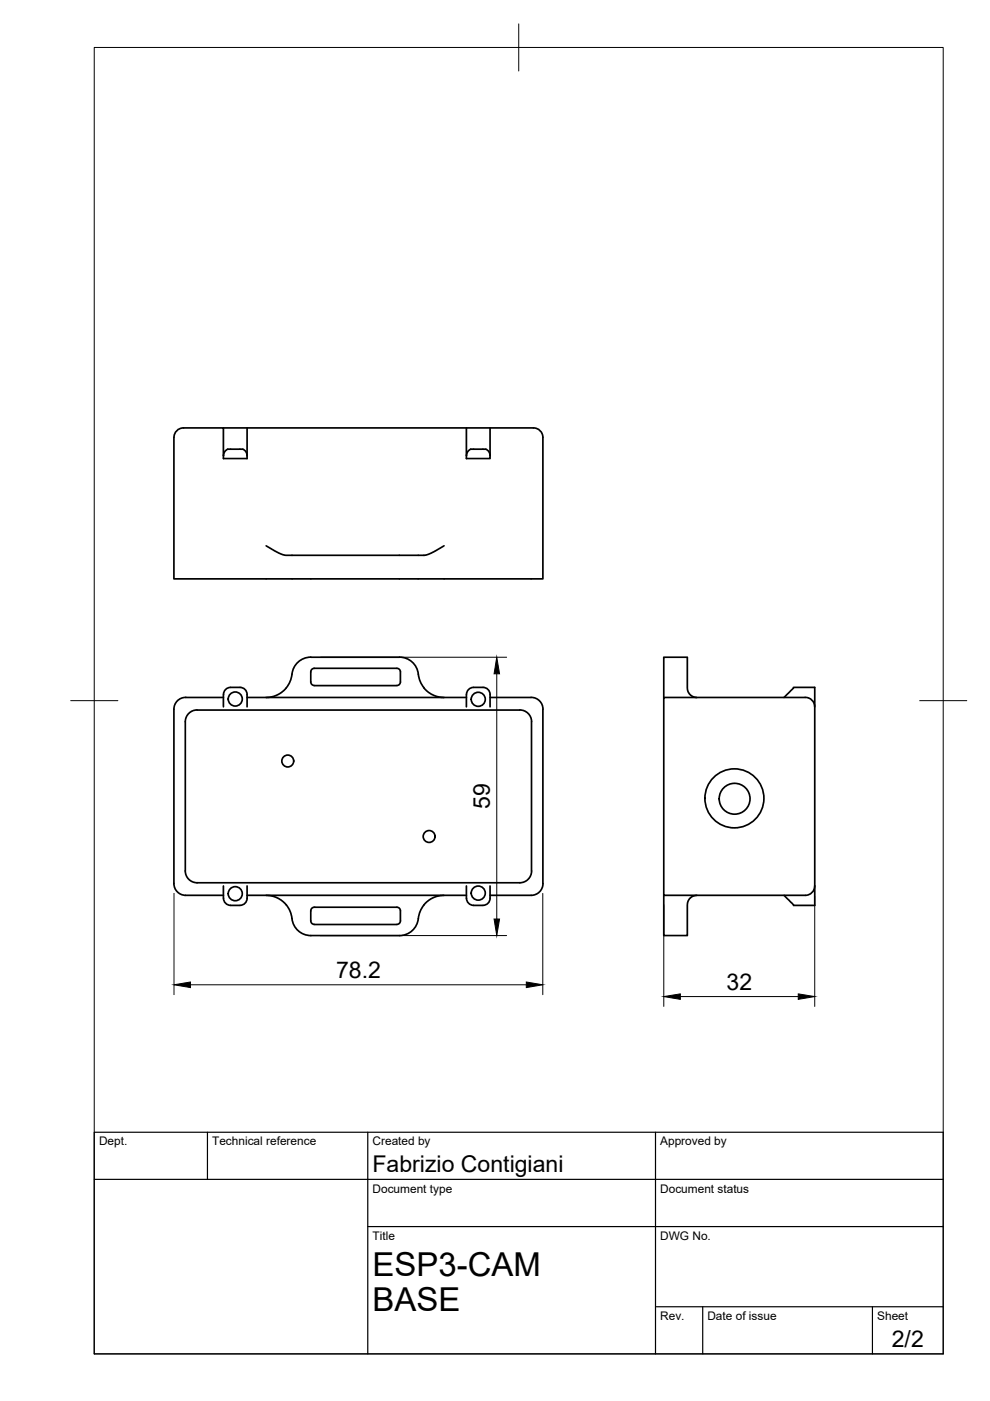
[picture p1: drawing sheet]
<svg xmlns="http://www.w3.org/2000/svg" width="210mm" height="297mm" viewBox="0 0 210 297" stroke-linecap="round" stroke-linejoin="round" font-family="sans-serif">
<!-- layer: Visible -->
<g fill="none" stroke="#000" stroke-width=".36">
<path d="M36.9 92.7v30h78.2v-30M47.4 90.7h65.2a2.13 2.13 0 0 1 2.5 2M47.4 96.6l.2-.7a1.18 1.18 0 0 1 1.3-.7h2a1.28 1.28 0 0 1 1.5 1.4M52.4 90.7v6.5h-5v-6.5h-8a2.12 2.12 0 0 0-2.5 2M98.9 90.7v6.5h5v-6.5M98.9 96.6l.2-.7a1.18 1.18 0 0 1 1.3-.7h2a1.28 1.28 0 0 1 1.5 1.4M56.4 115.7l2.8 1.6 1.4 .4h29.4l1.4-.4 2.7-1.6M39.4 147.9h8M39.4 147.9a2.51 2.51 0 0 0-2.5 2.5v36.9a2.51 2.51 0 0 0 2.5 2.5h8M40.2 151.1l1-.5 .6-.1h68.4a2.48 2.48 0 0 1 2.5 2.5v31.7a2.51 2.51 0 0 1-2.5 2.5h-68.4a2.51 2.51 0 0 1-2.5-2.5v-31.7a2.5 2.5 0 0 1 .9-1.9zM47.4 149.9v-2.7a1.49 1.49 0 0 1 1.5-1.5h2a1.49 1.49 0 0 1 1.5 1.5v2.7M52.4 147.9h46.5"/>
<path d="M56.4 147.9l1-.1 1.2-.3 1.4-1a5.3 5.3 0 0 0 1.9-3.6 4 4 0 0 1 4-3.6h18.8a4.1 4.1 0 0 1 4.1 4.2 5 5 0 0 0 1.7 3l1.8 1.1 1.8 .3M65.9 142.5v2.1a.75 .75 0 0 0 .7 .7l17.5 .1M84.1 141.7h-17.5a.75 .75 0 0 0-.7 .7M84.1 141.7a.75 .75 0 0 1 .8 .7M84.9 142.5v2.1a.75 .75 0 0 1-.8 .7M98.9 149.9v-2.7a1.49 1.49 0 0 1 1.5-1.5h2a1.49 1.49 0 0 1 1.5 1.5v2.7M103.9 147.9h8.7M112.6 147.9a2.48 2.48 0 0 1 2.5 2.5v36.9a2.51 2.51 0 0 1-2.5 2.5M140.7 147.9v-8.6h5l.1 7 .2 .5 .5 .7 .7 .3 .5 .1M166.2 147.9l2-2.2h4.5v42.1M170.7 147.9h-30v41.9h30a2 2 0 0 0 2-2M170.7 147.9a2 2 0 0 1 2 2"/>
<path d="M47.4 187.8v2.7a1.49 1.49 0 0 0 1.5 1.4M48.9 192h2M52.4 187.8v2.7a1.49 1.49 0 0 1-1.5 1.4M52.4 189.8h46.5M56.4 189.8l2.1 .4 1.6 1a5.6 5.6 0 0 1 1.8 3.6 4 4 0 0 0 4 3.6h18.8a4.1 4.1 0 0 0 4.1-4.2 5.5 5.5 0 0 1 1.7-3l1.9-1.1 1.7-.3M65.9 195.2a.75 .75 0 0 0 .7 .8h17.5M84.1 192.3h-17.5a.75 .75 0 0 0-.7 .8v2.1M84.1 192.3a.75 .75 0 0 1 .8 .8v2.1M84.9 195.2a.75 .75 0 0 1-.8 .8M98.9 187.8v2.7a1.49 1.49 0 0 0 1.5 1.4M100.4 192h2M103.9 187.8v2.7a1.49 1.49 0 0 1-1.5 1.4"/>
<path d="M103.9 189.8h8.7M140.7 189.8v8.6h5l.1-7 .2-.6 .5-.5 .5-.3 .7-.2M172.7 187.8v4.2h-4.5l-2-2.2"/>
<circle cx="49.9" cy="148.2" r="1.49"/>
<circle cx="101.4" cy="148.3" r="1.49"/>
<circle cx="61" cy="161.3" r="1.26"/>
<circle cx="91" cy="177.4" r="1.26"/>
<circle cx="155.7" cy="169.3" r="6.3"/>
<circle cx="155.8" cy="169.4" r="3.3"/>
<circle cx="49.9" cy="189.5" r="1.49"/>
<circle cx="101.4" cy="189.4" r="1.49"/>
</g>
<!-- layer: BORDER -->
<path d="M20 10.1h180v276.9h-180zM110 5.1v10M15 148.6h10M195 148.6h10" fill="none" stroke="#000" stroke-width=".21"/>
<!-- layer: TITLEBLOCK -->
<path d="M20 240.1h180v46.9h-180zM20 250h180M44 240.1v9.9M78 240.1v46.9M139 240.1v46.9M78 260.1h122M139 277.1h61M149 277.1v9.9M185 277.1v9.9" fill="none" stroke="#000" stroke-width=".25"/>
<!-- layer: FD_Dimensions -->
<path d="M68 139.3h39.4M105.3 142.9v51.9M36.9 189.4v21.5M68 198.4h39.4M115.1 189.4v21.5M140.7 191.9v21.5M172.7 189.9v23.5M40.4 208.8h71.2M144.3 211.3h24.9" fill="none" stroke="#000" stroke-width=".21"/>
<path d="M105.3 139.3l.6 3.6h-1.1zM104.8 194.8h1.1l-.6 3.6zM36.9 208.8l3.5-.6v1.2zM111.6 208.2l3.5 .6-3.5 .6zM140.7 211.3l3.6-.6v1.2zM169.2 210.7l3.5 .6-3.5 .6z" fill="#000" stroke="#000" stroke-width=".21"/>
<g font-size="7">
<text x="79" y="270.6">ESP3-CAM</text>
<text x="79" y="278.1">BASE</text>
</g>
<g font-size="4.9">
<text x="103.9" y="171.6" transform="rotate(-90 103.9 171.6)">59</text>
<text x="71.2" y="207.3">78.2</text>
<text x="154.1" y="209.8">32</text>
<text x="79" y="248.5">Fabrizio Contigiani</text>
<text x="189.1" y="285.7">2/2</text>
</g>
<g font-size="2.5">
<text x="21" y="242.9">Dept.</text>
<text x="45" y="242.9">Technical reference</text>
<text x="79" y="242.9">Created by</text>
<text x="140" y="242.9">Approved by</text>
<text x="79" y="252.8">Document type</text>
<text x="140" y="252.8">Document status</text>
<text x="79" y="262.9">Title</text>
<text x="140" y="262.9">DWG No.</text>
<text x="140" y="279.9">Rev.</text>
<text x="150" y="279.9">Date of issue</text>
<text x="186" y="279.9">Sheet</text>
</g>
</svg>
